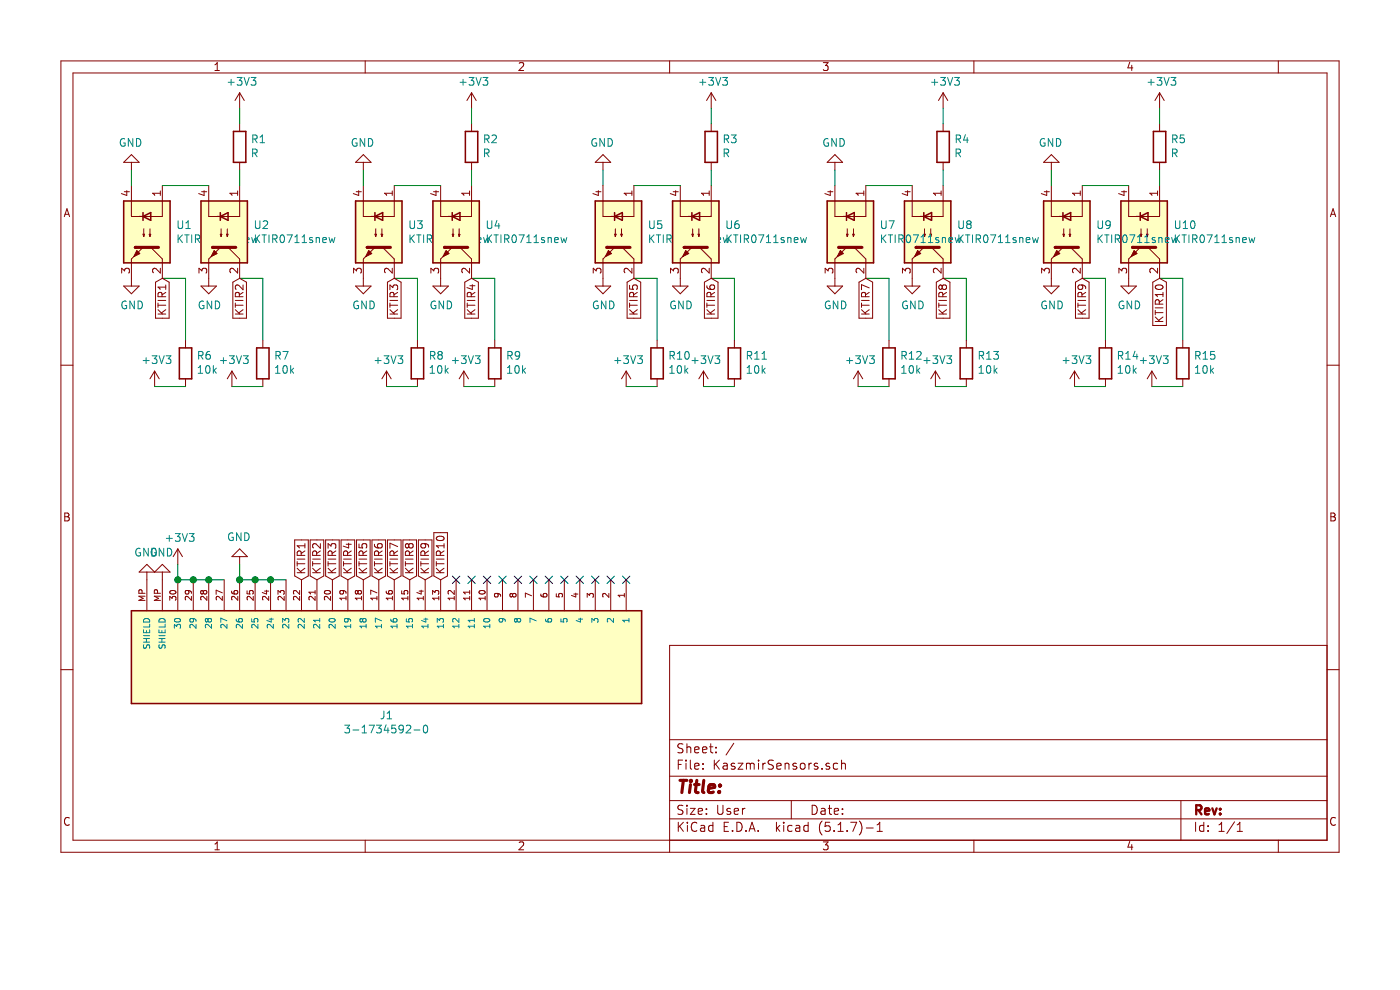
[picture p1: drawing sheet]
EESchema Schematic File Version 4
EELAYER 30 0
EELAYER END
$Descr User 9055 5906
encoding utf-8
Sheet 1 1
Title ""
Date ""
Rev ""
Comp ""
Comment1 ""
Comment2 ""
Comment3 ""
Comment4 ""
$EndDescr
$Comp
L KaszmirSensors-rescue:KTIR0711snew-KTIR0711 U1
U 1 1
P 950 1500
F 0 "U1" V 904 1688 50  0000 L CNN
F 1 "KTIR0711snew" V 995 1688 50  0000 L CNN
F 2 "KTIR0711s:KTIR0711s" H 750 1300 50  0001 L CIN
F 3 "https://toshiba.semicon-storage.com/info/docget.jsp?did=10569&prodName=TLP785" H 950 1500 50  0001 L CNN
	1    950  1500
	0    1    1    0   
$EndComp
$Comp
L power:+3V3 #PWR0101
U 1 1
P 1550 700
F 0 "#PWR0101" H 1550 550 50  0001 C CNN
F 1 "+3V3" H 1565 873 50  0000 C CNN
F 2 "" H 1550 700 50  0001 C CNN
F 3 "" H 1550 700 50  0001 C CNN
	1    1550 700 
	1    0    0    -1  
$EndComp
$Comp
L KaszmirSensors-rescue:KTIR0711snew-KTIR0711 U2
U 1 1
P 1450 1500
F 0 "U2" V 1404 1688 50  0000 L CNN
F 1 "KTIR0711snew" V 1495 1688 50  0000 L CNN
F 2 "KTIR0711s:KTIR0711s" H 1250 1300 50  0001 L CIN
F 3 "https://toshiba.semicon-storage.com/info/docget.jsp?did=10569&prodName=TLP785" H 1450 1500 50  0001 L CNN
	1    1450 1500
	0    1    1    0   
$EndComp
$Comp
L power:GND #PWR0102
U 1 1
P 850 1100
F 0 "#PWR0102" H 850 850 50  0001 C CNN
F 1 "GND" H 855 927 50  0000 C CNN
F 2 "" H 850 1100 50  0001 C CNN
F 3 "" H 850 1100 50  0001 C CNN
	1    850  1100
	-1   0    0    1   
$EndComp
$Comp
L Device:R R1
U 1 1
P 1550 950
F 0 "R1" H 1480 904 50  0000 R CNN
F 1 "R" H 1480 995 50  0000 R CNN
F 2 "Resistor_SMD:R_0603_1608Metric" V 1480 950 50  0001 C CNN
F 3 "~" H 1550 950 50  0001 C CNN
	1    1550 950 
	-1   0    0    1   
$EndComp
$Comp
L power:GND #PWR0103
U 1 1
P 850 1800
F 0 "#PWR0103" H 850 1550 50  0001 C CNN
F 1 "GND" H 855 1627 50  0000 C CNN
F 2 "" H 850 1800 50  0001 C CNN
F 3 "" H 850 1800 50  0001 C CNN
	1    850  1800
	1    0    0    -1  
$EndComp
Text GLabel 1550 1800 3    50   Input ~ 0
KTIR2
$Comp
L power:GND #PWR0104
U 1 1
P 1350 1800
F 0 "#PWR0104" H 1350 1550 50  0001 C CNN
F 1 "GND" H 1355 1627 50  0000 C CNN
F 2 "" H 1350 1800 50  0001 C CNN
F 3 "" H 1350 1800 50  0001 C CNN
	1    1350 1800
	1    0    0    -1  
$EndComp
Wire Wire Line
	850  1100 850  1200
Wire Wire Line
	1050 1200 1350 1200
Wire Wire Line
	1550 1100 1550 1200
Wire Wire Line
	1550 700  1550 800 
$Comp
L KaszmirSensors-rescue:KTIR0711snew-KTIR0711 U3
U 1 1
P 2450 1500
F 0 "U3" V 2404 1688 50  0000 L CNN
F 1 "KTIR0711snew" V 2495 1688 50  0000 L CNN
F 2 "KTIR0711s:KTIR0711s" H 2250 1300 50  0001 L CIN
F 3 "https://toshiba.semicon-storage.com/info/docget.jsp?did=10569&prodName=TLP785" H 2450 1500 50  0001 L CNN
	1    2450 1500
	0    1    1    0   
$EndComp
$Comp
L power:+3V3 #PWR0105
U 1 1
P 3050 700
F 0 "#PWR0105" H 3050 550 50  0001 C CNN
F 1 "+3V3" H 3065 873 50  0000 C CNN
F 2 "" H 3050 700 50  0001 C CNN
F 3 "" H 3050 700 50  0001 C CNN
	1    3050 700 
	1    0    0    -1  
$EndComp
$Comp
L KaszmirSensors-rescue:KTIR0711snew-KTIR0711 U4
U 1 1
P 2950 1500
F 0 "U4" V 2904 1688 50  0000 L CNN
F 1 "KTIR0711snew" V 2995 1688 50  0000 L CNN
F 2 "KTIR0711s:KTIR0711s" H 2750 1300 50  0001 L CIN
F 3 "https://toshiba.semicon-storage.com/info/docget.jsp?did=10569&prodName=TLP785" H 2950 1500 50  0001 L CNN
	1    2950 1500
	0    1    1    0   
$EndComp
$Comp
L power:GND #PWR0106
U 1 1
P 2350 1100
F 0 "#PWR0106" H 2350 850 50  0001 C CNN
F 1 "GND" H 2355 927 50  0000 C CNN
F 2 "" H 2350 1100 50  0001 C CNN
F 3 "" H 2350 1100 50  0001 C CNN
	1    2350 1100
	-1   0    0    1   
$EndComp
$Comp
L Device:R R2
U 1 1
P 3050 950
F 0 "R2" H 2980 904 50  0000 R CNN
F 1 "R" H 2980 995 50  0000 R CNN
F 2 "Resistor_SMD:R_0603_1608Metric" V 2980 950 50  0001 C CNN
F 3 "~" H 3050 950 50  0001 C CNN
	1    3050 950 
	-1   0    0    1   
$EndComp
$Comp
L power:GND #PWR0107
U 1 1
P 2350 1800
F 0 "#PWR0107" H 2350 1550 50  0001 C CNN
F 1 "GND" H 2355 1627 50  0000 C CNN
F 2 "" H 2350 1800 50  0001 C CNN
F 3 "" H 2350 1800 50  0001 C CNN
	1    2350 1800
	1    0    0    -1  
$EndComp
Text GLabel 2550 1800 3    50   Input ~ 0
KTIR3
Text GLabel 3050 1800 3    50   Input ~ 0
KTIR4
$Comp
L power:GND #PWR0108
U 1 1
P 2850 1800
F 0 "#PWR0108" H 2850 1550 50  0001 C CNN
F 1 "GND" H 2855 1627 50  0000 C CNN
F 2 "" H 2850 1800 50  0001 C CNN
F 3 "" H 2850 1800 50  0001 C CNN
	1    2850 1800
	1    0    0    -1  
$EndComp
Wire Wire Line
	2350 1100 2350 1200
Wire Wire Line
	2550 1200 2850 1200
Wire Wire Line
	3050 1100 3050 1200
Wire Wire Line
	3050 700  3050 800 
$Comp
L KaszmirSensors-rescue:KTIR0711snew-KTIR0711 U5
U 1 1
P 4000 1500
F 0 "U5" V 3954 1688 50  0000 L CNN
F 1 "KTIR0711snew" V 4045 1688 50  0000 L CNN
F 2 "KTIR0711s:KTIR0711s" H 3800 1300 50  0001 L CIN
F 3 "https://toshiba.semicon-storage.com/info/docget.jsp?did=10569&prodName=TLP785" H 4000 1500 50  0001 L CNN
	1    4000 1500
	0    1    1    0   
$EndComp
$Comp
L power:+3V3 #PWR0109
U 1 1
P 4600 700
F 0 "#PWR0109" H 4600 550 50  0001 C CNN
F 1 "+3V3" H 4615 873 50  0000 C CNN
F 2 "" H 4600 700 50  0001 C CNN
F 3 "" H 4600 700 50  0001 C CNN
	1    4600 700 
	1    0    0    -1  
$EndComp
$Comp
L KaszmirSensors-rescue:KTIR0711snew-KTIR0711 U6
U 1 1
P 4500 1500
F 0 "U6" V 4454 1688 50  0000 L CNN
F 1 "KTIR0711snew" V 4545 1688 50  0000 L CNN
F 2 "KTIR0711s:KTIR0711s" H 4300 1300 50  0001 L CIN
F 3 "https://toshiba.semicon-storage.com/info/docget.jsp?did=10569&prodName=TLP785" H 4500 1500 50  0001 L CNN
	1    4500 1500
	0    1    1    0   
$EndComp
$Comp
L power:GND #PWR0110
U 1 1
P 3900 1100
F 0 "#PWR0110" H 3900 850 50  0001 C CNN
F 1 "GND" H 3905 927 50  0000 C CNN
F 2 "" H 3900 1100 50  0001 C CNN
F 3 "" H 3900 1100 50  0001 C CNN
	1    3900 1100
	-1   0    0    1   
$EndComp
$Comp
L Device:R R3
U 1 1
P 4600 950
F 0 "R3" H 4530 904 50  0000 R CNN
F 1 "R" H 4530 995 50  0000 R CNN
F 2 "Resistor_SMD:R_0603_1608Metric" V 4530 950 50  0001 C CNN
F 3 "~" H 4600 950 50  0001 C CNN
	1    4600 950 
	-1   0    0    1   
$EndComp
$Comp
L power:GND #PWR0111
U 1 1
P 3900 1800
F 0 "#PWR0111" H 3900 1550 50  0001 C CNN
F 1 "GND" H 3905 1627 50  0000 C CNN
F 2 "" H 3900 1800 50  0001 C CNN
F 3 "" H 3900 1800 50  0001 C CNN
	1    3900 1800
	1    0    0    -1  
$EndComp
Text GLabel 4100 1800 3    50   Input ~ 0
KTIR5
Text GLabel 4600 1800 3    50   Input ~ 0
KTIR6
$Comp
L power:GND #PWR0112
U 1 1
P 4400 1800
F 0 "#PWR0112" H 4400 1550 50  0001 C CNN
F 1 "GND" H 4405 1627 50  0000 C CNN
F 2 "" H 4400 1800 50  0001 C CNN
F 3 "" H 4400 1800 50  0001 C CNN
	1    4400 1800
	1    0    0    -1  
$EndComp
Wire Wire Line
	3900 1100 3900 1200
Wire Wire Line
	4100 1200 4400 1200
Wire Wire Line
	4600 1100 4600 1200
Wire Wire Line
	4600 700  4600 800 
$Comp
L KaszmirSensors-rescue:KTIR0711snew-KTIR0711 U7
U 1 1
P 5500 1500
F 0 "U7" V 5454 1688 50  0000 L CNN
F 1 "KTIR0711snew" V 5545 1688 50  0000 L CNN
F 2 "KTIR0711s:KTIR0711s" H 5300 1300 50  0001 L CIN
F 3 "https://toshiba.semicon-storage.com/info/docget.jsp?did=10569&prodName=TLP785" H 5500 1500 50  0001 L CNN
	1    5500 1500
	0    1    1    0   
$EndComp
$Comp
L power:+3V3 #PWR0113
U 1 1
P 6100 700
F 0 "#PWR0113" H 6100 550 50  0001 C CNN
F 1 "+3V3" H 6115 873 50  0000 C CNN
F 2 "" H 6100 700 50  0001 C CNN
F 3 "" H 6100 700 50  0001 C CNN
	1    6100 700 
	1    0    0    -1  
$EndComp
$Comp
L KaszmirSensors-rescue:KTIR0711snew-KTIR0711 U8
U 1 1
P 6000 1500
F 0 "U8" V 5954 1688 50  0000 L CNN
F 1 "KTIR0711snew" V 6045 1688 50  0000 L CNN
F 2 "KTIR0711s:KTIR0711s" H 5800 1300 50  0001 L CIN
F 3 "https://toshiba.semicon-storage.com/info/docget.jsp?did=10569&prodName=TLP785" H 6000 1500 50  0001 L CNN
	1    6000 1500
	0    1    1    0   
$EndComp
$Comp
L power:GND #PWR0114
U 1 1
P 5400 1100
F 0 "#PWR0114" H 5400 850 50  0001 C CNN
F 1 "GND" H 5405 927 50  0000 C CNN
F 2 "" H 5400 1100 50  0001 C CNN
F 3 "" H 5400 1100 50  0001 C CNN
	1    5400 1100
	-1   0    0    1   
$EndComp
$Comp
L Device:R R4
U 1 1
P 6100 950
F 0 "R4" H 6030 904 50  0000 R CNN
F 1 "R" H 6030 995 50  0000 R CNN
F 2 "Resistor_SMD:R_0603_1608Metric" V 6030 950 50  0001 C CNN
F 3 "~" H 6100 950 50  0001 C CNN
	1    6100 950 
	-1   0    0    1   
$EndComp
$Comp
L power:GND #PWR0115
U 1 1
P 5400 1800
F 0 "#PWR0115" H 5400 1550 50  0001 C CNN
F 1 "GND" H 5405 1627 50  0000 C CNN
F 2 "" H 5400 1800 50  0001 C CNN
F 3 "" H 5400 1800 50  0001 C CNN
	1    5400 1800
	1    0    0    -1  
$EndComp
$Comp
L power:GND #PWR0116
U 1 1
P 5900 1800
F 0 "#PWR0116" H 5900 1550 50  0001 C CNN
F 1 "GND" H 5905 1627 50  0000 C CNN
F 2 "" H 5900 1800 50  0001 C CNN
F 3 "" H 5900 1800 50  0001 C CNN
	1    5900 1800
	1    0    0    -1  
$EndComp
Wire Wire Line
	5400 1100 5400 1200
Wire Wire Line
	5600 1200 5900 1200
Wire Wire Line
	6100 1100 6100 1200
Wire Wire Line
	6100 700  6100 800 
$Comp
L KaszmirSensors-rescue:KTIR0711snew-KTIR0711 U9
U 1 1
P 6900 1500
F 0 "U9" V 6854 1688 50  0000 L CNN
F 1 "KTIR0711snew" V 6945 1688 50  0000 L CNN
F 2 "KTIR0711s:KTIR0711s" H 6700 1300 50  0001 L CIN
F 3 "https://toshiba.semicon-storage.com/info/docget.jsp?did=10569&prodName=TLP785" H 6900 1500 50  0001 L CNN
	1    6900 1500
	0    1    1    0   
$EndComp
$Comp
L power:+3V3 #PWR0117
U 1 1
P 7500 700
F 0 "#PWR0117" H 7500 550 50  0001 C CNN
F 1 "+3V3" H 7515 873 50  0000 C CNN
F 2 "" H 7500 700 50  0001 C CNN
F 3 "" H 7500 700 50  0001 C CNN
	1    7500 700 
	1    0    0    -1  
$EndComp
$Comp
L KaszmirSensors-rescue:KTIR0711snew-KTIR0711 U10
U 1 1
P 7400 1500
F 0 "U10" V 7354 1688 50  0000 L CNN
F 1 "KTIR0711snew" V 7445 1688 50  0000 L CNN
F 2 "KTIR0711s:KTIR0711s" H 7200 1300 50  0001 L CIN
F 3 "https://toshiba.semicon-storage.com/info/docget.jsp?did=10569&prodName=TLP785" H 7400 1500 50  0001 L CNN
	1    7400 1500
	0    1    1    0   
$EndComp
$Comp
L power:GND #PWR0118
U 1 1
P 6800 1100
F 0 "#PWR0118" H 6800 850 50  0001 C CNN
F 1 "GND" H 6805 927 50  0000 C CNN
F 2 "" H 6800 1100 50  0001 C CNN
F 3 "" H 6800 1100 50  0001 C CNN
	1    6800 1100
	-1   0    0    1   
$EndComp
$Comp
L Device:R R5
U 1 1
P 7500 950
F 0 "R5" H 7430 904 50  0000 R CNN
F 1 "R" H 7430 995 50  0000 R CNN
F 2 "Resistor_SMD:R_0603_1608Metric" V 7430 950 50  0001 C CNN
F 3 "~" H 7500 950 50  0001 C CNN
	1    7500 950 
	-1   0    0    1   
$EndComp
$Comp
L power:GND #PWR0119
U 1 1
P 6800 1800
F 0 "#PWR0119" H 6800 1550 50  0001 C CNN
F 1 "GND" H 6805 1627 50  0000 C CNN
F 2 "" H 6800 1800 50  0001 C CNN
F 3 "" H 6800 1800 50  0001 C CNN
	1    6800 1800
	1    0    0    -1  
$EndComp
$Comp
L power:GND #PWR0120
U 1 1
P 7300 1800
F 0 "#PWR0120" H 7300 1550 50  0001 C CNN
F 1 "GND" H 7305 1627 50  0000 C CNN
F 2 "" H 7300 1800 50  0001 C CNN
F 3 "" H 7300 1800 50  0001 C CNN
	1    7300 1800
	1    0    0    -1  
$EndComp
Wire Wire Line
	6800 1100 6800 1200
Wire Wire Line
	7000 1200 7300 1200
Wire Wire Line
	7500 1100 7500 1200
Wire Wire Line
	7500 700  7500 800 
Text GLabel 5600 1800 3    50   Input ~ 0
KTIR7
Text GLabel 6100 1800 3    50   Input ~ 0
KTIR8
Text GLabel 7000 1800 3    50   Input ~ 0
KTIR9
Text GLabel 7500 1800 3    50   Input ~ 0
KTIR10
$Comp
L Device:R R6
U 1 1
P 1200 2350
F 0 "R6" H 1130 2304 50  0000 R CNN
F 1 "10k" H 1130 2395 50  0000 R CNN
F 2 "Resistor_SMD:R_0603_1608Metric" V 1130 2350 50  0001 C CNN
F 3 "~" H 1200 2350 50  0001 C CNN
	1    1200 2350
	-1   0    0    1   
$EndComp
Text GLabel 1050 1800 3    50   Input ~ 0
KTIR1
$Comp
L power:+3V3 #PWR0121
U 1 1
P 1000 2500
F 0 "#PWR0121" H 1000 2350 50  0001 C CNN
F 1 "+3V3" H 1015 2673 50  0000 C CNN
F 2 "" H 1000 2500 50  0001 C CNN
F 3 "" H 1000 2500 50  0001 C CNN
	1    1000 2500
	1    0    0    -1  
$EndComp
Wire Wire Line
	1000 2500 1200 2500
Wire Wire Line
	1200 2200 1200 1800
Wire Wire Line
	1200 1800 1050 1800
$Comp
L Device:R R7
U 1 1
P 1700 2350
F 0 "R7" H 1630 2304 50  0000 R CNN
F 1 "10k" H 1630 2395 50  0000 R CNN
F 2 "Resistor_SMD:R_0603_1608Metric" V 1630 2350 50  0001 C CNN
F 3 "~" H 1700 2350 50  0001 C CNN
	1    1700 2350
	-1   0    0    1   
$EndComp
$Comp
L power:+3V3 #PWR0122
U 1 1
P 1500 2500
F 0 "#PWR0122" H 1500 2350 50  0001 C CNN
F 1 "+3V3" H 1515 2673 50  0000 C CNN
F 2 "" H 1500 2500 50  0001 C CNN
F 3 "" H 1500 2500 50  0001 C CNN
	1    1500 2500
	1    0    0    -1  
$EndComp
Wire Wire Line
	1500 2500 1700 2500
Wire Wire Line
	1700 2200 1700 1800
Wire Wire Line
	1700 1800 1550 1800
$Comp
L Device:R R8
U 1 1
P 2700 2350
F 0 "R8" H 2630 2304 50  0000 R CNN
F 1 "10k" H 2630 2395 50  0000 R CNN
F 2 "Resistor_SMD:R_0603_1608Metric" V 2630 2350 50  0001 C CNN
F 3 "~" H 2700 2350 50  0001 C CNN
	1    2700 2350
	-1   0    0    1   
$EndComp
Wire Wire Line
	2500 2500 2700 2500
Wire Wire Line
	2700 2200 2700 1800
Wire Wire Line
	2700 1800 2550 1800
$Comp
L Device:R R9
U 1 1
P 3200 2350
F 0 "R9" H 3130 2304 50  0000 R CNN
F 1 "10k" H 3130 2395 50  0000 R CNN
F 2 "Resistor_SMD:R_0603_1608Metric" V 3130 2350 50  0001 C CNN
F 3 "~" H 3200 2350 50  0001 C CNN
	1    3200 2350
	-1   0    0    1   
$EndComp
Wire Wire Line
	3000 2500 3200 2500
Wire Wire Line
	3200 2200 3200 1800
Wire Wire Line
	3200 1800 3050 1800
$Comp
L Device:R R10
U 1 1
P 4250 2350
F 0 "R10" H 4180 2304 50  0000 R CNN
F 1 "10k" H 4180 2395 50  0000 R CNN
F 2 "Resistor_SMD:R_0603_1608Metric" V 4180 2350 50  0001 C CNN
F 3 "~" H 4250 2350 50  0001 C CNN
	1    4250 2350
	-1   0    0    1   
$EndComp
Wire Wire Line
	4050 2500 4250 2500
Wire Wire Line
	4250 2200 4250 1800
Wire Wire Line
	4250 1800 4100 1800
$Comp
L Device:R R11
U 1 1
P 4750 2350
F 0 "R11" H 4680 2304 50  0000 R CNN
F 1 "10k" H 4680 2395 50  0000 R CNN
F 2 "Resistor_SMD:R_0603_1608Metric" V 4680 2350 50  0001 C CNN
F 3 "~" H 4750 2350 50  0001 C CNN
	1    4750 2350
	-1   0    0    1   
$EndComp
Wire Wire Line
	4550 2500 4750 2500
Wire Wire Line
	4750 2200 4750 1800
Wire Wire Line
	4750 1800 4600 1800
$Comp
L Device:R R12
U 1 1
P 5750 2350
F 0 "R12" H 5680 2304 50  0000 R CNN
F 1 "10k" H 5680 2395 50  0000 R CNN
F 2 "Resistor_SMD:R_0603_1608Metric" V 5680 2350 50  0001 C CNN
F 3 "~" H 5750 2350 50  0001 C CNN
	1    5750 2350
	-1   0    0    1   
$EndComp
Wire Wire Line
	5550 2500 5750 2500
Wire Wire Line
	5750 2200 5750 1800
Wire Wire Line
	5750 1800 5600 1800
$Comp
L Device:R R13
U 1 1
P 6250 2350
F 0 "R13" H 6180 2304 50  0000 R CNN
F 1 "10k" H 6180 2395 50  0000 R CNN
F 2 "Resistor_SMD:R_0603_1608Metric" V 6180 2350 50  0001 C CNN
F 3 "~" H 6250 2350 50  0001 C CNN
	1    6250 2350
	-1   0    0    1   
$EndComp
Wire Wire Line
	6050 2500 6250 2500
Wire Wire Line
	6250 2200 6250 1800
Wire Wire Line
	6250 1800 6100 1800
$Comp
L Device:R R14
U 1 1
P 7150 2350
F 0 "R14" H 7080 2304 50  0000 R CNN
F 1 "10k" H 7080 2395 50  0000 R CNN
F 2 "Resistor_SMD:R_0603_1608Metric" V 7080 2350 50  0001 C CNN
F 3 "~" H 7150 2350 50  0001 C CNN
	1    7150 2350
	-1   0    0    1   
$EndComp
Wire Wire Line
	6950 2500 7150 2500
Wire Wire Line
	7150 2200 7150 1800
Wire Wire Line
	7150 1800 7000 1800
$Comp
L Device:R R15
U 1 1
P 7650 2350
F 0 "R15" H 7580 2304 50  0000 R CNN
F 1 "10k" H 7580 2395 50  0000 R CNN
F 2 "Resistor_SMD:R_0603_1608Metric" V 7580 2350 50  0001 C CNN
F 3 "~" H 7650 2350 50  0001 C CNN
	1    7650 2350
	-1   0    0    1   
$EndComp
Wire Wire Line
	7450 2500 7650 2500
Wire Wire Line
	7650 2200 7650 1800
Wire Wire Line
	7650 1800 7500 1800
$Comp
L power:+3V3 #PWR0123
U 1 1
P 2500 2500
F 0 "#PWR0123" H 2500 2350 50  0001 C CNN
F 1 "+3V3" H 2515 2673 50  0000 C CNN
F 2 "" H 2500 2500 50  0001 C CNN
F 3 "" H 2500 2500 50  0001 C CNN
	1    2500 2500
	1    0    0    -1  
$EndComp
$Comp
L power:+3V3 #PWR0124
U 1 1
P 3000 2500
F 0 "#PWR0124" H 3000 2350 50  0001 C CNN
F 1 "+3V3" H 3015 2673 50  0000 C CNN
F 2 "" H 3000 2500 50  0001 C CNN
F 3 "" H 3000 2500 50  0001 C CNN
	1    3000 2500
	1    0    0    -1  
$EndComp
$Comp
L power:+3V3 #PWR0125
U 1 1
P 4050 2500
F 0 "#PWR0125" H 4050 2350 50  0001 C CNN
F 1 "+3V3" H 4065 2673 50  0000 C CNN
F 2 "" H 4050 2500 50  0001 C CNN
F 3 "" H 4050 2500 50  0001 C CNN
	1    4050 2500
	1    0    0    -1  
$EndComp
$Comp
L power:+3V3 #PWR0126
U 1 1
P 4550 2500
F 0 "#PWR0126" H 4550 2350 50  0001 C CNN
F 1 "+3V3" H 4565 2673 50  0000 C CNN
F 2 "" H 4550 2500 50  0001 C CNN
F 3 "" H 4550 2500 50  0001 C CNN
	1    4550 2500
	1    0    0    -1  
$EndComp
$Comp
L power:+3V3 #PWR0127
U 1 1
P 5550 2500
F 0 "#PWR0127" H 5550 2350 50  0001 C CNN
F 1 "+3V3" H 5565 2673 50  0000 C CNN
F 2 "" H 5550 2500 50  0001 C CNN
F 3 "" H 5550 2500 50  0001 C CNN
	1    5550 2500
	1    0    0    -1  
$EndComp
$Comp
L power:+3V3 #PWR0128
U 1 1
P 6050 2500
F 0 "#PWR0128" H 6050 2350 50  0001 C CNN
F 1 "+3V3" H 6065 2673 50  0000 C CNN
F 2 "" H 6050 2500 50  0001 C CNN
F 3 "" H 6050 2500 50  0001 C CNN
	1    6050 2500
	1    0    0    -1  
$EndComp
$Comp
L power:+3V3 #PWR0129
U 1 1
P 6950 2500
F 0 "#PWR0129" H 6950 2350 50  0001 C CNN
F 1 "+3V3" H 6965 2673 50  0000 C CNN
F 2 "" H 6950 2500 50  0001 C CNN
F 3 "" H 6950 2500 50  0001 C CNN
	1    6950 2500
	1    0    0    -1  
$EndComp
$Comp
L power:+3V3 #PWR0130
U 1 1
P 7450 2500
F 0 "#PWR0130" H 7450 2350 50  0001 C CNN
F 1 "+3V3" H 7465 2673 50  0000 C CNN
F 2 "" H 7450 2500 50  0001 C CNN
F 3 "" H 7450 2500 50  0001 C CNN
	1    7450 2500
	1    0    0    -1  
$EndComp
$Comp
L power:+3V3 #PWR0131
U 1 1
P 1150 3650
F 0 "#PWR0131" H 1150 3500 50  0001 C CNN
F 1 "+3V3" H 1165 3823 50  0000 C CNN
F 2 "" H 1150 3650 50  0001 C CNN
F 3 "" H 1150 3650 50  0001 C CNN
	1    1150 3650
	1    0    0    -1  
$EndComp
$Comp
L power:GND #PWR0132
U 1 1
P 1550 3650
F 0 "#PWR0132" H 1550 3400 50  0001 C CNN
F 1 "GND" H 1555 3477 50  0000 C CNN
F 2 "" H 1550 3650 50  0001 C CNN
F 3 "" H 1550 3650 50  0001 C CNN
	1    1550 3650
	-1   0    0    1   
$EndComp
Wire Wire Line
	1150 3650 1150 3750
Text GLabel 1950 3750 1    50   Input ~ 0
KTIR1
Wire Wire Line
	1550 3650 1550 3750
$Comp
L 3-1734592-0:3-1734592-0 J1
U 1 1
P 2550 4250
F 0 "J1" V 2925 4200 50  0000 C CNN
F 1 "3-1734592-0" V 3016 4200 50  0000 C CNN
F 2 "3-1734592-0:TE_3-1734592-0" H 2550 4250 50  0001 L BNN
F 3 "" H 2550 4250 50  0001 L BNN
F 4 "2.05mm" H 2550 4250 50  0001 L BNN "MAXIMUM_PACKAGE_HEIGHT"
F 5 "C" H 2550 4250 50  0001 L BNN "PARTREV"
F 6 "TE Connectivity" H 2550 4250 50  0001 L BNN "MANUFACTURER"
F 7 "Manufacturer Recommendations" H 2550 4250 50  0001 L BNN "STANDARD"
	1    2550 4250
	0    1    1    0   
$EndComp
Wire Wire Line
	1550 3750 1650 3750
Wire Wire Line
	1150 3750 1250 3750
Connection ~ 1550 3750
Connection ~ 1150 3750
Wire Wire Line
	1250 3750 1350 3750
Connection ~ 1250 3750
Wire Wire Line
	1450 3750 1350 3750
Connection ~ 1350 3750
Wire Wire Line
	1650 3750 1750 3750
Connection ~ 1650 3750
Connection ~ 1750 3750
Wire Wire Line
	1750 3750 1850 3750
$Comp
L power:GND #PWR0133
U 1 1
P 950 3750
F 0 "#PWR0133" H 950 3500 50  0001 C CNN
F 1 "GND" H 955 3577 50  0000 C CNN
F 2 "" H 950 3750 50  0001 C CNN
F 3 "" H 950 3750 50  0001 C CNN
	1    950  3750
	-1   0    0    1   
$EndComp
$Comp
L power:GND #PWR0134
U 1 1
P 1050 3750
F 0 "#PWR0134" H 1050 3500 50  0001 C CNN
F 1 "GND" H 1055 3577 50  0000 C CNN
F 2 "" H 1050 3750 50  0001 C CNN
F 3 "" H 1050 3750 50  0001 C CNN
	1    1050 3750
	-1   0    0    1   
$EndComp
Text GLabel 2050 3750 1    50   Input ~ 0
KTIR2
Text GLabel 2150 3750 1    50   Input ~ 0
KTIR3
Text GLabel 2250 3750 1    50   Input ~ 0
KTIR4
Text GLabel 2350 3750 1    50   Input ~ 0
KTIR5
Text GLabel 2450 3750 1    50   Input ~ 0
KTIR6
Text GLabel 2550 3750 1    50   Input ~ 0
KTIR7
Text GLabel 2650 3750 1    50   Input ~ 0
KTIR8
Text GLabel 2750 3750 1    50   Input ~ 0
KTIR9
Text GLabel 2850 3750 1    50   Input ~ 0
KTIR10
NoConn ~ 2950 3750
NoConn ~ 3050 3750
NoConn ~ 3150 3750
NoConn ~ 3250 3750
NoConn ~ 3350 3750
NoConn ~ 3450 3750
NoConn ~ 3550 3750
NoConn ~ 3650 3750
NoConn ~ 3750 3750
NoConn ~ 3850 3750
NoConn ~ 3950 3750
NoConn ~ 4050 3750
$EndSCHEMATC
